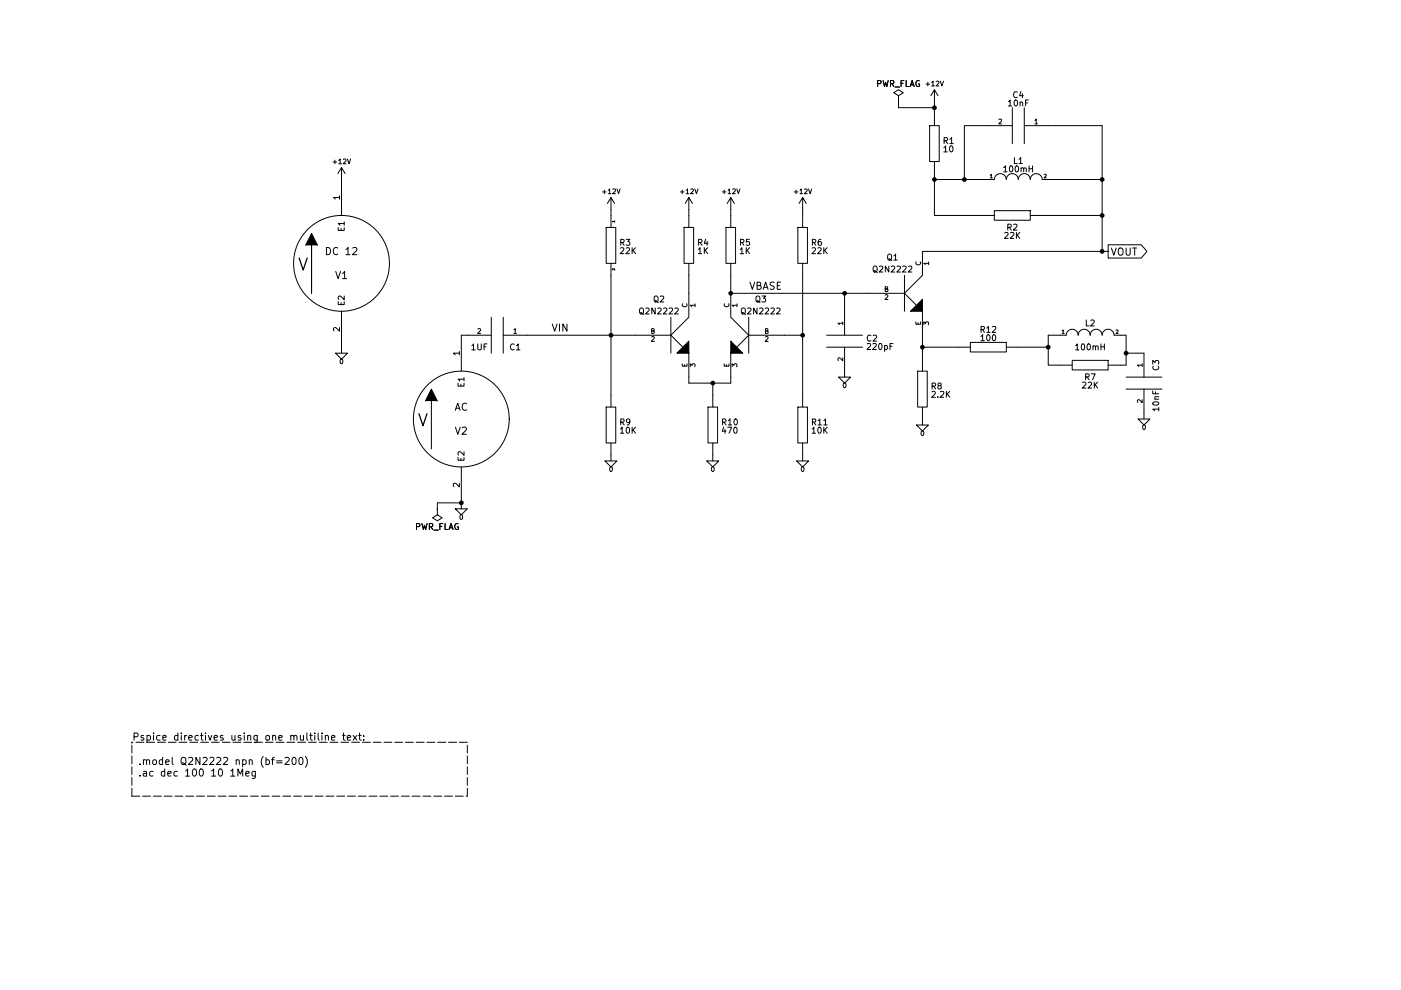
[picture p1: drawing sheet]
(kicad_sch (version 20230121) (generator eeschema)

 (paper "A4")

 (title_block
  (date "Sun 22 Mar 2015"))

 (lib_symbols
  (symbol "R_1" (pin_names (offset 0) hide) (in_bom yes) (on_board yes)
   (property "Reference" "R" (at 2.032 0 90) (effects (font (size 1.27 1.27))))
   (property "Value" "R_1" (at 0 0 90) (effects (font (size 1.27 1.27))))
   (property "Footprint" "" (at 0 0 0) (effects (font (size 1.27 1.27))))
   (property "Datasheet" "" (at 0 0 0) (effects (font (size 1.27 1.27))))
   (symbol "R_1_0_1"
    (rectangle (start -1.016 3.81) (end 1.016 -3.81) (stroke (width 0) (type default)) (fill (type none))))
   (symbol "R_1_1_1"
    (pin passive line (at 0 6.35 270) (length 2.54) (name "1" (effects (font (size 0.508 0.508)))) (number "1" (effects (font (size 0.508 0.508)))))
    (pin passive line (at 0 -6.35 90) (length 2.54) (name "2" (effects (font (size 0.508 0.508)))) (number "2" (effects (font (size 0.508 0.508)))))))
  (symbol "schematic_libspice:+12V" (power) (pin_names (offset 0)) (in_bom yes) (on_board yes)
   (property "Reference" "#PWR" (at 0 -3.81 0) (effects (font (size 1.27 1.27)) hide))
   (property "Value" "+12V" (at 0 3.556 0) (effects (font (size 1.27 1.27))))
   (property "Footprint" "" (at 0 0 0) (effects (font (size 1.27 1.27)) hide))
   (property "Datasheet" "" (at 0 0 0) (effects (font (size 1.27 1.27)) hide))
   (symbol "+12V_0_1"
    (polyline (pts (xy -0.762 1.27) (xy 0 2.54)) (stroke (width 0) (type default)) (fill (type none)))
    (polyline (pts (xy 0 0) (xy 0 2.54)) (stroke (width 0) (type default)) (fill (type none)))
    (polyline (pts (xy 0 2.54) (xy 0.762 1.27)) (stroke (width 0) (type default)) (fill (type none))))
   (symbol "+12V_1_1"
    (pin power_in line (at 0 0 90) (length 0) hide (name "+12V" (effects (font (size 1.27 1.27)))) (number "1" (effects (font (size 1.27 1.27)))))))
  (symbol "schematic_libspice:0" (power) (pin_names (offset 0)) (in_bom yes) (on_board yes)
   (property "Reference" "#GND" (at 0 -2.54 0) (effects (font (size 1.27 1.27)) hide))
   (property "Value" "0" (at 0 -1.778 0) (effects (font (size 1.27 1.27))))
   (property "Footprint" "" (at 0 0 0) (effects (font (size 1.27 1.27))))
   (property "Datasheet" "" (at 0 0 0) (effects (font (size 1.27 1.27))))
   (symbol "0_0_1"
    (polyline (pts (xy -1.27 0) (xy 0 -1.27) (xy 1.27 0) (xy -1.27 0)) (stroke (width 0) (type default)) (fill (type none))))
   (symbol "0_1_1"
    (pin power_in line (at 0 0 0) (length 0) hide (name "0" (effects (font (size 1.016 1.016)))) (number "1" (effects (font (size 1.016 1.016)))))))
  (symbol "schematic_libspice:C" (pin_names (offset 0.254)) (in_bom yes) (on_board yes)
   (property "Reference" "C" (at 2.54 3.81 90) (effects (font (size 1.27 1.27))))
   (property "Value" "C" (at 2.54 -3.81 90) (effects (font (size 1.27 1.27))))
   (property "Footprint" "" (at 0 0 0) (effects (font (size 1.27 1.27))))
   (property "Datasheet" "" (at 0 0 0) (effects (font (size 1.27 1.27))))
   (symbol "C_0_1"
    (polyline (pts (xy -3.81 -1.27) (xy 3.81 -1.27)) (stroke (width 0) (type default)) (fill (type none)))
    (polyline (pts (xy -3.81 1.27) (xy 3.81 1.27)) (stroke (width 0) (type default)) (fill (type none))))
   (symbol "C_1_1"
    (pin passive line (at 0 6.35 270) (length 5.08) (name "~" (effects (font (size 1.016 1.016)))) (number "1" (effects (font (size 1.016 1.016)))))
    (pin passive line (at 0 -6.35 90) (length 5.08) (name "~" (effects (font (size 1.016 1.016)))) (number "2" (effects (font (size 1.016 1.016)))))))
  (symbol "schematic_libspice:CAP" (pin_names (offset 0.254)) (in_bom yes) (on_board yes)
   (property "Reference" "C" (at 2.54 3.81 90) (effects (font (size 1.27 1.27))))
   (property "Value" "CAP" (at 2.54 -3.81 90) (effects (font (size 1.27 1.27))))
   (property "Footprint" "" (at 0 0 0) (effects (font (size 1.27 1.27))))
   (property "Datasheet" "" (at 0 0 0) (effects (font (size 1.27 1.27))))
   (symbol "CAP_0_1"
    (polyline (pts (xy -3.81 -1.27) (xy 3.81 -1.27)) (stroke (width 0) (type default)) (fill (type none)))
    (polyline (pts (xy -3.81 1.27) (xy 3.81 1.27)) (stroke (width 0) (type default)) (fill (type none))))
   (symbol "CAP_1_1"
    (pin passive line (at 0 6.35 270) (length 5.08) (name "~" (effects (font (size 1.016 1.016)))) (number "1" (effects (font (size 1.016 1.016)))))
    (pin passive line (at 0 -6.35 90) (length 5.08) (name "~" (effects (font (size 1.016 1.016)))) (number "2" (effects (font (size 1.016 1.016)))))))
  (symbol "schematic_libspice:INDUCTOR" (pin_numbers hide) (pin_names (offset 0)) (in_bom yes) (on_board yes)
   (property "Reference" "L" (at 0 2.54 0) (effects (font (size 1.27 1.27))))
   (property "Value" "INDUCTOR" (at 0 -1.27 0) (effects (font (size 1.27 1.27))))
   (property "Footprint" "" (at 0 0 0) (effects (font (size 1.27 1.27))))
   (property "Datasheet" "" (at 0 0 0) (effects (font (size 1.27 1.27))))
   (symbol "INDUCTOR_0_1"
    (arc (start -2.54 0) (mid -3.81 1.2645) (end -5.08 0) (stroke (width 0) (type default)) (fill (type none)))
    (arc (start 0 0) (mid -1.27 1.2645) (end -2.54 0) (stroke (width 0) (type default)) (fill (type none)))
    (arc (start 2.54 0) (mid 1.27 1.2645) (end 0 0) (stroke (width 0) (type default)) (fill (type none)))
    (arc (start 5.08 0) (mid 3.81 1.2645) (end 2.54 0) (stroke (width 0) (type default)) (fill (type none))))
   (symbol "INDUCTOR_1_1"
    (pin input line (at -6.35 0 0) (length 1.27) (name "1" (effects (font (size 0.762 0.762)))) (number "1" (effects (font (size 0.762 0.762)))))
    (pin input line (at 6.35 0 180) (length 1.27) (name "2" (effects (font (size 0.762 0.762)))) (number "2" (effects (font (size 0.762 0.762)))))))
  (symbol "schematic_libspice:PWR_FLAG" (power) (pin_numbers hide) (pin_names (offset 0) hide) (in_bom yes) (on_board yes)
   (property "Reference" "#FLG" (at 0 1.905 0) (effects (font (size 1.27 1.27)) hide))
   (property "Value" "PWR_FLAG" (at 0 3.81 0) (effects (font (size 1.016 1.016))))
   (property "Footprint" "" (at 0 0 0) (effects (font (size 1.27 1.27)) hide))
   (property "Datasheet" "" (at 0 0 0) (effects (font (size 1.27 1.27)) hide))
   (symbol "PWR_FLAG_0_0"
    (pin power_out line (at 0 0 90) (length 0) (name "pwr" (effects (font (size 1.27 1.27)))) (number "1" (effects (font (size 1.27 1.27))))))
   (symbol "PWR_FLAG_0_1"
    (polyline (pts (xy 0 0) (xy 0 1.27) (xy -1.016 1.905) (xy 0 2.54) (xy 1.016 1.905) (xy 0 1.27)) (stroke (width 0) (type default)) (fill (type none)))))
  (symbol "schematic_libspice:QNPN" (pin_names (offset 0)) (in_bom yes) (on_board yes)
   (property "Reference" "Q" (at -2.54 7.62 0) (effects (font (size 1.27 1.27))))
   (property "Value" "QNPN" (at -2.54 5.08 0) (effects (font (size 1.27 1.27))))
   (property "Footprint" "" (at 0 0 0) (effects (font (size 1.27 1.27))))
   (property "Datasheet" "" (at 0 0 0) (effects (font (size 1.27 1.27))))
   (symbol "QNPN_0_0"
    (polyline (pts (xy 0 0) (xy 3.81 -3.81)) (stroke (width 0) (type default)) (fill (type none)))
    (polyline (pts (xy 3.81 -3.81) (xy 3.81 -1.27) (xy 1.27 -3.81) (xy 3.81 -3.81)) (stroke (width 0) (type default)) (fill (type outline))))
   (symbol "QNPN_0_1"
    (polyline (pts (xy 0 -3.81) (xy 0 3.81)) (stroke (width 0) (type default)) (fill (type none)))
    (polyline (pts (xy 0 0) (xy 3.81 3.81)) (stroke (width 0) (type default)) (fill (type none))))
   (symbol "QNPN_1_1"
    (pin passive line (at 3.81 8.89 270) (length 5.08) (name "C" (effects (font (size 1.016 1.016)))) (number "1" (effects (font (size 1.016 1.016)))))
    (pin input line (at -7.62 0 0) (length 7.62) (name "B" (effects (font (size 1.016 1.016)))) (number "2" (effects (font (size 1.016 1.016)))))
    (pin passive line (at 3.81 -8.89 90) (length 5.08) (name "E" (effects (font (size 1.016 1.016)))) (number "3" (effects (font (size 1.016 1.016)))))))
  (symbol "schematic_libspice:R" (pin_numbers hide) (pin_names (offset 0)) (in_bom yes) (on_board yes)
   (property "Reference" "R" (at 2.032 0 90) (effects (font (size 1.27 1.27))))
   (property "Value" "R" (at 0 0 90) (effects (font (size 1.27 1.27))))
   (property "Footprint" "" (at 0 0 0) (effects (font (size 1.27 1.27))))
   (property "Datasheet" "" (at 0 0 0) (effects (font (size 1.27 1.27))))
   (symbol "R_0_1"
    (rectangle (start -1.016 3.81) (end 1.016 -3.81) (stroke (width 0) (type default)) (fill (type none))))
   (symbol "R_1_1"
    (pin passive line (at 0 6.35 270) (length 2.54) (name "~" (effects (font (size 1.27 1.27)))) (number "1" (effects (font (size 1.27 1.27)))))
    (pin passive line (at 0 -6.35 90) (length 2.54) (name "~" (effects (font (size 1.27 1.27)))) (number "2" (effects (font (size 1.27 1.27)))))))
  (symbol "schematic_libspice:VSOURCE" (pin_names (offset 1.016)) (in_bom yes) (on_board yes)
   (property "Reference" "V" (at 0 -2.54 0) (effects (font (size 1.27 1.27))))
   (property "Value" "VSOURCE" (at 0 2.54 0) (effects (font (size 1.27 1.27))))
   (property "Footprint" "" (at 0 0 0) (effects (font (size 1.27 1.27))))
   (property "Datasheet" "" (at 0 0 0) (effects (font (size 1.27 1.27))))
   (symbol "VSOURCE_0_1"
    (polyline (pts (xy -6.35 -6.35) (xy -6.35 3.81)) (stroke (width 0) (type default)) (fill (type outline)))
    (polyline (pts (xy -7.62 3.81) (xy -6.35 6.35) (xy -5.08 3.81)) (stroke (width 0) (type default)) (fill (type outline)))
    (circle (center 0 0) (radius 10.16) (stroke (width 0) (type default)) (fill (type none)))
    (text "V" (at -8.128 -0.254 0) (effects (font (size 2.54 2.54)))))
   (symbol "VSOURCE_1_1"
    (pin input line (at 0 17.78 270) (length 7.62) (name "E1" (effects (font (size 1.27 1.27)))) (number "1" (effects (font (size 1.27 1.27)))))
    (pin input line (at 0 -17.78 90) (length 7.62) (name "E2" (effects (font (size 1.27 1.27)))) (number "2" (effects (font (size 1.27 1.27))))))))

 (junction (at 198.12 38.1) (diameter 1.016) (color 0 0 0 0))
 (junction (at 154.94 62.23) (diameter 1.016) (color 0 0 0 0))
 (junction (at 233.68 45.72) (diameter 1.016) (color 0 0 0 0))
 (junction (at 170.18 71.12) (diameter 1.016) (color 0 0 0 0))
 (junction (at 179.07 62.23) (diameter 1.016) (color 0 0 0 0))
 (junction (at 151.13 81.28) (diameter 1.016) (color 0 0 0 0))
 (junction (at 97.79 106.68) (diameter 1.016) (color 0 0 0 0))
 (junction (at 195.58 73.66) (diameter 1.016) (color 0 0 0 0))
 (junction (at 238.76 74.93) (diameter 1.016) (color 0 0 0 0))
 (junction (at 198.12 22.86) (diameter 1.016) (color 0 0 0 0))
 (junction (at 233.68 38.1) (diameter 1.016) (color 0 0 0 0))
 (junction (at 233.68 53.34) (diameter 1.016) (color 0 0 0 0))
 (junction (at 204.47 38.1) (diameter 1.016) (color 0 0 0 0))
 (junction (at 129.54 71.12) (diameter 1.016) (color 0 0 0 0))
 (junction (at 222.25 73.66) (diameter 1.016) (color 0 0 0 0))

 (wire (pts (xy 72.39 73.66) (xy 72.39 74.93)) (stroke (width 0) (type solid)))
 (wire (pts (xy 179.07 62.23) (xy 184.15 62.23)) (stroke (width 0) (type solid)))
 (wire (pts (xy 222.25 71.12) (xy 222.25 73.66)) (stroke (width 0) (type solid)))
 (wire (pts (xy 170.18 97.79) (xy 170.18 96.52)) (stroke (width 0) (type solid)))
 (wire (pts (xy 198.12 21.59) (xy 198.12 22.86)) (stroke (width 0) (type solid)))
 (wire (pts (xy 170.18 58.42) (xy 170.18 71.12)) (stroke (width 0) (type solid)))
 (wire (pts (xy 203.2 73.66) (xy 195.58 73.66)) (stroke (width 0) (type solid)))
 (wire (pts (xy 195.58 53.34) (xy 233.68 53.34)) (stroke (width 0) (type solid)))
 (wire (pts (xy 129.54 96.52) (xy 129.54 97.79)) (stroke (width 0) (type solid)))
 (wire (pts (xy 209.55 26.67) (xy 204.47 26.67)) (stroke (width 0) (type solid)))
 (wire (pts (xy 198.12 38.1) (xy 204.47 38.1)) (stroke (width 0) (type solid)))
 (wire (pts (xy 198.12 38.1) (xy 198.12 45.72)) (stroke (width 0) (type solid)))
 (wire (pts (xy 233.68 38.1) (xy 233.68 45.72)) (stroke (width 0) (type solid)))
 (wire (pts (xy 222.25 73.66) (xy 222.25 77.47)) (stroke (width 0) (type solid)))
 (wire (pts (xy 238.76 77.47) (xy 237.49 77.47)) (stroke (width 0) (type solid)))
 (polyline (pts (xy 99.06 168.91) (xy 99.06 157.48)) (stroke (width 0) (type dash)))

 (wire (pts (xy 97.79 106.68) (xy 97.79 107.95)) (stroke (width 0) (type solid)))
 (wire (pts (xy 233.68 45.72) (xy 233.68 53.34)) (stroke (width 0) (type solid)))
 (wire (pts (xy 97.79 106.68) (xy 92.71 106.68)) (stroke (width 0) (type solid)))
 (wire (pts (xy 242.57 88.9) (xy 242.57 87.63)) (stroke (width 0) (type solid)))
 (wire (pts (xy 154.94 44.45) (xy 154.94 45.72)) (stroke (width 0) (type solid)))
 (wire (pts (xy 151.13 81.28) (xy 154.94 81.28)) (stroke (width 0) (type solid)))
 (wire (pts (xy 146.05 81.28) (xy 151.13 81.28)) (stroke (width 0) (type solid)))
 (wire (pts (xy 170.18 71.12) (xy 170.18 83.82)) (stroke (width 0) (type solid)))
 (wire (pts (xy 215.9 73.66) (xy 222.25 73.66)) (stroke (width 0) (type solid)))
 (wire (pts (xy 204.47 38.1) (xy 209.55 38.1)) (stroke (width 0) (type solid)))
 (wire (pts (xy 195.58 90.17) (xy 195.58 88.9)) (stroke (width 0) (type solid)))
 (wire (pts (xy 198.12 22.86) (xy 190.5 22.86)) (stroke (width 0) (type solid)))
 (wire (pts (xy 154.94 81.28) (xy 154.94 80.01)) (stroke (width 0) (type solid)))
 (wire (pts (xy 198.12 22.86) (xy 198.12 24.13)) (stroke (width 0) (type solid)))
 (wire (pts (xy 222.25 26.67) (xy 233.68 26.67)) (stroke (width 0) (type solid)))
 (wire (pts (xy 195.58 71.12) (xy 195.58 73.66)) (stroke (width 0) (type solid)))
 (wire (pts (xy 99.06 71.12) (xy 97.79 71.12)) (stroke (width 0) (type solid)))
 (wire (pts (xy 151.13 81.28) (xy 151.13 83.82)) (stroke (width 0) (type solid)))
 (wire (pts (xy 222.25 77.47) (xy 224.79 77.47)) (stroke (width 0) (type solid)))
 (wire (pts (xy 92.71 106.68) (xy 92.71 107.95)) (stroke (width 0) (type solid)))
 (polyline (pts (xy 99.06 157.48) (xy 27.94 157.48)) (stroke (width 0) (type dash)))

 (wire (pts (xy 237.49 71.12) (xy 238.76 71.12)) (stroke (width 0) (type solid)))
 (wire (pts (xy 129.54 71.12) (xy 129.54 83.82)) (stroke (width 0) (type solid)))
 (wire (pts (xy 233.68 38.1) (xy 222.25 38.1)) (stroke (width 0) (type solid)))
 (wire (pts (xy 190.5 22.86) (xy 190.5 21.59)) (stroke (width 0) (type solid)))
 (wire (pts (xy 111.76 71.12) (xy 129.54 71.12)) (stroke (width 0) (type solid)))
 (wire (pts (xy 195.58 73.66) (xy 195.58 76.2)) (stroke (width 0) (type solid)))
 (wire (pts (xy 170.18 44.45) (xy 170.18 45.72)) (stroke (width 0) (type solid)))
 (wire (pts (xy 151.13 96.52) (xy 151.13 97.79)) (stroke (width 0) (type solid)))
 (wire (pts (xy 146.05 62.23) (xy 146.05 58.42)) (stroke (width 0) (type solid)))
 (wire (pts (xy 238.76 71.12) (xy 238.76 74.93)) (stroke (width 0) (type solid)))
 (polyline (pts (xy 27.94 168.91) (xy 99.06 168.91)) (stroke (width 0) (type dash)))

 (wire (pts (xy 233.68 45.72) (xy 220.98 45.72)) (stroke (width 0) (type solid)))
 (wire (pts (xy 146.05 80.01) (xy 146.05 81.28)) (stroke (width 0) (type solid)))
 (wire (pts (xy 179.07 66.04) (xy 179.07 62.23)) (stroke (width 0) (type solid)))
 (wire (pts (xy 233.68 26.67) (xy 233.68 38.1)) (stroke (width 0) (type solid)))
 (wire (pts (xy 204.47 26.67) (xy 204.47 38.1)) (stroke (width 0) (type solid)))
 (wire (pts (xy 233.68 53.34) (xy 234.95 53.34)) (stroke (width 0) (type solid)))
 (wire (pts (xy 154.94 62.23) (xy 154.94 58.42)) (stroke (width 0) (type solid)))
 (polyline (pts (xy 27.94 168.91) (xy 27.94 157.48)) (stroke (width 0) (type dash)))

 (wire (pts (xy 198.12 45.72) (xy 208.28 45.72)) (stroke (width 0) (type solid)))
 (wire (pts (xy 224.79 71.12) (xy 222.25 71.12)) (stroke (width 0) (type solid)))
 (wire (pts (xy 179.07 80.01) (xy 179.07 78.74)) (stroke (width 0) (type solid)))
 (wire (pts (xy 129.54 58.42) (xy 129.54 71.12)) (stroke (width 0) (type solid)))
 (wire (pts (xy 146.05 44.45) (xy 146.05 45.72)) (stroke (width 0) (type solid)))
 (wire (pts (xy 166.37 71.12) (xy 170.18 71.12)) (stroke (width 0) (type solid)))
 (wire (pts (xy 198.12 36.83) (xy 198.12 38.1)) (stroke (width 0) (type solid)))
 (wire (pts (xy 238.76 74.93) (xy 242.57 74.93)) (stroke (width 0) (type solid)))
 (wire (pts (xy 154.94 62.23) (xy 179.07 62.23)) (stroke (width 0) (type solid)))
 (wire (pts (xy 238.76 74.93) (xy 238.76 77.47)) (stroke (width 0) (type solid)))
 (wire (pts (xy 129.54 71.12) (xy 134.62 71.12)) (stroke (width 0) (type solid)))
 (wire (pts (xy 129.54 44.45) (xy 129.54 45.72)) (stroke (width 0) (type solid)))

 (text "Pspice directives using one multiline text:" (at 27.94 157.48 0) (effects (font (size 1.524 1.524)) (justify left bottom)))
 (text ".model Q2N2222 npn (bf=200)\n.ac dec 100 10 1Meg\n" (at 29.21 165.1 0) (effects (font (size 1.524 1.524)) (justify left bottom)))

 (label "VBASE" (at 158.75 62.23 0) (fields_autoplaced) (effects (font (size 1.524 1.524)) (justify left bottom)))
 (label "VIN" (at 116.84 71.12 0) (fields_autoplaced) (effects (font (size 1.524 1.524)) (justify left bottom)))

 (global_label "VOUT" (shape output) (at 234.95 53.34 0) (fields_autoplaced) (effects (font (size 1.524 1.524)) (justify left))
  (property "Intersheetrefs" "${INTERSHEET_REFS}" (at 244.2112 53.34 0) (effects (font (size 1.27 1.27)) (justify left) hide)))

 (symbol (lib_id "schematic_libspice:QNPN") (at 142.24 71.12 0) (unit 1) (in_bom yes) (on_board yes) (dnp no)
  (property "Reference" "Q2" (at 139.7 63.5 0) (effects (font (size 1.27 1.27))))
  (property "Value" "Q2N2222" (at 139.7 66.04 0) (effects (font (size 1.27 1.27))))
  (property "Footprint" "" (at 142.24 71.12 0) (effects (font (size 1.524 1.524)) hide))
  (property "Datasheet" "" (at 142.24 71.12 0) (effects (font (size 1.524 1.524)) hide))
  (property "Sim.Device" "NPN" (at 142.24 71.12 0) (effects (font (size 1.27 1.27)) hide))
  (property "Sim.Pins" "1=C 2=B 3=E" (at 142.24 71.12 0) (effects (font (size 1.27 1.27)) hide)) (pin "1") (pin "2") (pin "3"))

 (symbol (lib_id "schematic_libspice:QNPN") (at 158.75 71.12 0) (mirror y) (unit 1) (in_bom yes) (on_board yes) (dnp no)
  (property "Reference" "Q3" (at 161.29 63.5 0) (effects (font (size 1.27 1.27))))
  (property "Value" "Q2N2222" (at 161.29 66.04 0) (effects (font (size 1.27 1.27))))
  (property "Footprint" "" (at 158.75 71.12 0) (effects (font (size 1.524 1.524)) hide))
  (property "Datasheet" "" (at 158.75 71.12 0) (effects (font (size 1.524 1.524)) hide))
  (property "Sim.Device" "NPN" (at 158.75 71.12 0) (effects (font (size 1.27 1.27)) hide))
  (property "Sim.Pins" "1=C 2=B 3=E" (at 158.75 71.12 0) (effects (font (size 1.27 1.27)) hide)) (pin "1") (pin "2") (pin "3"))

 (symbol (lib_id "schematic_libspice:R") (at 146.05 52.07 0) (unit 1) (in_bom yes) (on_board yes) (dnp no) (fields_autoplaced)
  (property "Reference" "R4" (at 147.701 51.4755 0) (effects (font (size 1.27 1.27)) (justify left)))
  (property "Value" "1K" (at 147.701 53.2377 0) (effects (font (size 1.27 1.27)) (justify left)))
  (property "Footprint" "" (at 146.05 52.07 0) (effects (font (size 1.524 1.524)) hide))
  (property "Datasheet" "" (at 146.05 52.07 0) (effects (font (size 1.524 1.524)) hide)) (pin "1") (pin "2"))

 (symbol (lib_id "schematic_libspice:R") (at 154.94 52.07 0) (unit 1) (in_bom yes) (on_board yes) (dnp no) (fields_autoplaced)
  (property "Reference" "R5" (at 156.591 51.4755 0) (effects (font (size 1.27 1.27)) (justify left)))
  (property "Value" "1K" (at 156.591 53.2377 0) (effects (font (size 1.27 1.27)) (justify left)))
  (property "Footprint" "" (at 154.94 52.07 0) (effects (font (size 1.524 1.524)) hide))
  (property "Datasheet" "" (at 154.94 52.07 0) (effects (font (size 1.524 1.524)) hide)) (pin "1") (pin "2"))

 (symbol (lib_id "schematic_libspice:R") (at 151.13 90.17 0) (unit 1) (in_bom yes) (on_board yes) (dnp no) (fields_autoplaced)
  (property "Reference" "R10" (at 152.781 89.5755 0) (effects (font (size 1.27 1.27)) (justify left)))
  (property "Value" "470" (at 152.781 91.3377 0) (effects (font (size 1.27 1.27)) (justify left)))
  (property "Footprint" "" (at 151.13 90.17 0) (effects (font (size 1.524 1.524)) hide))
  (property "Datasheet" "" (at 151.13 90.17 0) (effects (font (size 1.524 1.524)) hide)) (pin "1") (pin "2"))

 (symbol (lib_id "schematic_libspice:0") (at 151.13 97.79 0) (unit 1) (in_bom yes) (on_board yes) (dnp no)
  (property "Reference" "#GND06" (at 151.13 100.33 0) (effects (font (size 1.016 1.016)) hide))
  (property "Value" "0" (at 151.13 99.568 0) (effects (font (size 1.016 1.016))))
  (property "Footprint" "" (at 151.13 97.79 0) (effects (font (size 1.524 1.524)) hide))
  (property "Datasheet" "" (at 151.13 97.79 0) (effects (font (size 1.524 1.524)) hide)) (pin "1"))

 (symbol (lib_id "schematic_libspice:R") (at 170.18 90.17 0) (unit 1) (in_bom yes) (on_board yes) (dnp no) (fields_autoplaced)
  (property "Reference" "R11" (at 171.831 89.5755 0) (effects (font (size 1.27 1.27)) (justify left)))
  (property "Value" "10K" (at 171.831 91.3377 0) (effects (font (size 1.27 1.27)) (justify left)))
  (property "Footprint" "" (at 170.18 90.17 0) (effects (font (size 1.524 1.524)) hide))
  (property "Datasheet" "" (at 170.18 90.17 0) (effects (font (size 1.524 1.524)) hide)) (pin "1") (pin "2"))

 (symbol (lib_id "schematic_libspice:R") (at 170.18 52.07 0) (unit 1) (in_bom yes) (on_board yes) (dnp no) (fields_autoplaced)
  (property "Reference" "R6" (at 171.831 51.4755 0) (effects (font (size 1.27 1.27)) (justify left)))
  (property "Value" "22K" (at 171.831 53.2377 0) (effects (font (size 1.27 1.27)) (justify left)))
  (property "Footprint" "" (at 170.18 52.07 0) (effects (font (size 1.524 1.524)) hide))
  (property "Datasheet" "" (at 170.18 52.07 0) (effects (font (size 1.524 1.524)) hide)) (pin "1") (pin "2"))

 (symbol (lib_name "R_1") (lib_id "schematic_libspice:R") (at 129.54 52.07 0) (unit 1) (in_bom yes) (on_board yes) (dnp no) (fields_autoplaced)
  (property "Reference" "R3" (at 131.191 51.4755 0) (effects (font (size 1.27 1.27)) (justify left)))
  (property "Value" "22K" (at 131.191 53.2377 0) (effects (font (size 1.27 1.27)) (justify left)))
  (property "Footprint" "" (at 129.54 52.07 0) (effects (font (size 1.524 1.524)) hide))
  (property "Datasheet" "" (at 129.54 52.07 0) (effects (font (size 1.524 1.524)) hide)) (pin "1") (pin "2"))

 (symbol (lib_id "schematic_libspice:R") (at 129.54 90.17 0) (unit 1) (in_bom yes) (on_board yes) (dnp no) (fields_autoplaced)
  (property "Reference" "R9" (at 131.191 89.5755 0) (effects (font (size 1.27 1.27)) (justify left)))
  (property "Value" "10K" (at 131.191 91.3377 0) (effects (font (size 1.27 1.27)) (justify left)))
  (property "Footprint" "" (at 129.54 90.17 0) (effects (font (size 1.524 1.524)) hide))
  (property "Datasheet" "" (at 129.54 90.17 0) (effects (font (size 1.524 1.524)) hide)) (pin "1") (pin "2"))

 (symbol (lib_id "schematic_libspice:0") (at 129.54 97.79 0) (unit 1) (in_bom yes) (on_board yes) (dnp no)
  (property "Reference" "#GND05" (at 129.54 100.33 0) (effects (font (size 1.016 1.016)) hide))
  (property "Value" "0" (at 129.54 99.568 0) (effects (font (size 1.016 1.016))))
  (property "Footprint" "" (at 129.54 97.79 0) (effects (font (size 1.524 1.524)) hide))
  (property "Datasheet" "" (at 129.54 97.79 0) (effects (font (size 1.524 1.524)) hide)) (pin "1"))

 (symbol (lib_id "schematic_libspice:0") (at 170.18 97.79 0) (unit 1) (in_bom yes) (on_board yes) (dnp no)
  (property "Reference" "#GND07" (at 170.18 100.33 0) (effects (font (size 1.016 1.016)) hide))
  (property "Value" "0" (at 170.18 99.568 0) (effects (font (size 1.016 1.016))))
  (property "Footprint" "" (at 170.18 97.79 0) (effects (font (size 1.524 1.524)) hide))
  (property "Datasheet" "" (at 170.18 97.79 0) (effects (font (size 1.524 1.524)) hide)) (pin "1"))

 (symbol (lib_id "schematic_libspice:+12V") (at 129.54 44.45 0) (unit 1) (in_bom yes) (on_board yes) (dnp no)
  (property "Reference" "#+12V03" (at 129.54 39.37 0) (effects (font (size 1.016 1.016)) hide))
  (property "Value" "+12V" (at 129.54 40.64 0) (effects (font (size 1.016 1.016))))
  (property "Footprint" "" (at 129.54 44.45 0) (effects (font (size 1.524 1.524)) hide))
  (property "Datasheet" "" (at 129.54 44.45 0) (effects (font (size 1.524 1.524)) hide)) (pin "1"))

 (symbol (lib_id "schematic_libspice:+12V") (at 146.05 44.45 0) (unit 1) (in_bom yes) (on_board yes) (dnp no)
  (property "Reference" "#+12V04" (at 146.05 39.37 0) (effects (font (size 1.016 1.016)) hide))
  (property "Value" "+12V" (at 146.05 40.64 0) (effects (font (size 1.016 1.016))))
  (property "Footprint" "" (at 146.05 44.45 0) (effects (font (size 1.524 1.524)) hide))
  (property "Datasheet" "" (at 146.05 44.45 0) (effects (font (size 1.524 1.524)) hide)) (pin "1"))

 (symbol (lib_id "schematic_libspice:+12V") (at 154.94 44.45 0) (unit 1) (in_bom yes) (on_board yes) (dnp no)
  (property "Reference" "#+12V05" (at 154.94 39.37 0) (effects (font (size 1.016 1.016)) hide))
  (property "Value" "+12V" (at 154.94 40.64 0) (effects (font (size 1.016 1.016))))
  (property "Footprint" "" (at 154.94 44.45 0) (effects (font (size 1.524 1.524)) hide))
  (property "Datasheet" "" (at 154.94 44.45 0) (effects (font (size 1.524 1.524)) hide)) (pin "1"))

 (symbol (lib_id "schematic_libspice:+12V") (at 170.18 44.45 0) (unit 1) (in_bom yes) (on_board yes) (dnp no)
  (property "Reference" "#+12V06" (at 170.18 39.37 0) (effects (font (size 1.016 1.016)) hide))
  (property "Value" "+12V" (at 170.18 40.64 0) (effects (font (size 1.016 1.016))))
  (property "Footprint" "" (at 170.18 44.45 0) (effects (font (size 1.524 1.524)) hide))
  (property "Datasheet" "" (at 170.18 44.45 0) (effects (font (size 1.524 1.524)) hide)) (pin "1"))

 (symbol (lib_id "schematic_libspice:VSOURCE") (at 72.39 55.88 0) (unit 1) (in_bom yes) (on_board yes) (dnp no)
  (property "Reference" "V1" (at 72.39 58.42 0) (effects (font (size 1.524 1.524))))
  (property "Value" "DC 12" (at 72.39 53.34 0) (effects (font (size 1.524 1.524))))
  (property "Footprint" "" (at 72.39 55.88 0) (effects (font (size 1.524 1.524)) hide))
  (property "Datasheet" "" (at 72.39 55.88 0) (effects (font (size 1.524 1.524)) hide)) (pin "1") (pin "2"))

 (symbol (lib_id "schematic_libspice:0") (at 72.39 74.93 0) (unit 1) (in_bom yes) (on_board yes) (dnp no)
  (property "Reference" "#GND01" (at 72.39 77.47 0) (effects (font (size 1.016 1.016)) hide))
  (property "Value" "0" (at 72.39 76.708 0) (effects (font (size 1.016 1.016))))
  (property "Footprint" "" (at 72.39 74.93 0) (effects (font (size 1.524 1.524)) hide))
  (property "Datasheet" "" (at 72.39 74.93 0) (effects (font (size 1.524 1.524)) hide)) (pin "1"))

 (symbol (lib_id "schematic_libspice:+12V") (at 72.39 38.1 0) (unit 1) (in_bom yes) (on_board yes) (dnp no)
  (property "Reference" "#+12V02" (at 72.39 33.02 0) (effects (font (size 1.016 1.016)) hide))
  (property "Value" "+12V" (at 72.39 34.29 0) (effects (font (size 1.016 1.016))))
  (property "Footprint" "" (at 72.39 38.1 0) (effects (font (size 1.524 1.524)) hide))
  (property "Datasheet" "" (at 72.39 38.1 0) (effects (font (size 1.524 1.524)) hide)) (pin "1"))

 (symbol (lib_id "schematic_libspice:C") (at 105.41 71.12 270) (unit 1) (in_bom yes) (on_board yes) (dnp no)
  (property "Reference" "C1" (at 109.22 73.66 90) (effects (font (size 1.27 1.27))))
  (property "Value" "1UF" (at 101.6 73.66 90) (effects (font (size 1.27 1.27))))
  (property "Footprint" "" (at 105.41 71.12 0) (effects (font (size 1.524 1.524)) hide))
  (property "Datasheet" "" (at 105.41 71.12 0) (effects (font (size 1.524 1.524)) hide)) (pin "1") (pin "2"))

 (symbol (lib_id "schematic_libspice:VSOURCE") (at 97.79 88.9 0) (unit 1) (in_bom yes) (on_board yes) (dnp no)
  (property "Reference" "V2" (at 97.79 91.44 0) (effects (font (size 1.524 1.524))))
  (property "Value" "AC" (at 97.79 86.36 0) (effects (font (size 1.524 1.524))))
  (property "Footprint" "" (at 97.79 88.9 0) (effects (font (size 1.524 1.524)) hide))
  (property "Datasheet" "" (at 97.79 88.9 0) (effects (font (size 1.524 1.524)) hide))
  (property "Sim.Device" "SPICE" (at 97.79 88.9 0) (effects (font (size 1.524 1.524)) hide))
  (property "Sim.Params" "type=\"V\" model=\"dc 0 ac 1\" lib=\"\"" (at 0 0 0) (effects (font (size 0 0)) hide))
  (property "Sim.Pins" "1=1 2=2" (at 0 0 0) (effects (font (size 0 0)) hide)) (pin "1") (pin "2"))

 (symbol (lib_id "schematic_libspice:0") (at 97.79 107.95 0) (unit 1) (in_bom yes) (on_board yes) (dnp no)
  (property "Reference" "#GND08" (at 97.79 110.49 0) (effects (font (size 1.016 1.016)) hide))
  (property "Value" "0" (at 97.79 109.728 0) (effects (font (size 1.016 1.016))))
  (property "Footprint" "" (at 97.79 107.95 0) (effects (font (size 1.524 1.524)) hide))
  (property "Datasheet" "" (at 97.79 107.95 0) (effects (font (size 1.524 1.524)) hide)) (pin "1"))

 (symbol (lib_id "schematic_libspice:QNPN") (at 191.77 62.23 0) (unit 1) (in_bom yes) (on_board yes) (dnp no)
  (property "Reference" "Q1" (at 189.23 54.61 0) (effects (font (size 1.27 1.27))))
  (property "Value" "Q2N2222" (at 189.23 57.15 0) (effects (font (size 1.27 1.27))))
  (property "Footprint" "" (at 191.77 62.23 0) (effects (font (size 1.524 1.524)) hide))
  (property "Datasheet" "" (at 191.77 62.23 0) (effects (font (size 1.524 1.524)) hide))
  (property "Sim.Device" "NPN" (at 191.77 62.23 0) (effects (font (size 1.27 1.27)) hide))
  (property "Sim.Pins" "1=C 2=B 3=E" (at 191.77 62.23 0) (effects (font (size 1.27 1.27)) hide)) (pin "1") (pin "2") (pin "3"))

 (symbol (lib_id "schematic_libspice:R") (at 195.58 82.55 0) (unit 1) (in_bom yes) (on_board yes) (dnp no) (fields_autoplaced)
  (property "Reference" "R8" (at 197.231 81.9555 0) (effects (font (size 1.27 1.27)) (justify left)))
  (property "Value" "2.2K" (at 197.231 83.7177 0) (effects (font (size 1.27 1.27)) (justify left)))
  (property "Footprint" "" (at 195.58 82.55 0) (effects (font (size 1.524 1.524)) hide))
  (property "Datasheet" "" (at 195.58 82.55 0) (effects (font (size 1.524 1.524)) hide)) (pin "1") (pin "2"))

 (symbol (lib_id "schematic_libspice:+12V") (at 198.12 21.59 0) (unit 1) (in_bom yes) (on_board yes) (dnp no)
  (property "Reference" "#+12V01" (at 198.12 16.51 0) (effects (font (size 1.016 1.016)) hide))
  (property "Value" "+12V" (at 198.12 17.78 0) (effects (font (size 1.016 1.016))))
  (property "Footprint" "" (at 198.12 21.59 0) (effects (font (size 1.524 1.524)) hide))
  (property "Datasheet" "" (at 198.12 21.59 0) (effects (font (size 1.524 1.524)) hide)) (pin "1"))

 (symbol (lib_id "schematic_libspice:0") (at 195.58 90.17 0) (unit 1) (in_bom yes) (on_board yes) (dnp no)
  (property "Reference" "#GND04" (at 195.58 92.71 0) (effects (font (size 1.016 1.016)) hide))
  (property "Value" "0" (at 195.58 91.948 0) (effects (font (size 1.016 1.016))))
  (property "Footprint" "" (at 195.58 90.17 0) (effects (font (size 1.524 1.524)) hide))
  (property "Datasheet" "" (at 195.58 90.17 0) (effects (font (size 1.524 1.524)) hide)) (pin "1"))

 (symbol (lib_id "schematic_libspice:C") (at 179.07 72.39 0) (unit 1) (in_bom yes) (on_board yes) (dnp no) (fields_autoplaced)
  (property "Reference" "C2" (at 183.515 71.7955 0) (effects (font (size 1.27 1.27)) (justify left)))
  (property "Value" "220pF" (at 183.515 73.5577 0) (effects (font (size 1.27 1.27)) (justify left)))
  (property "Footprint" "" (at 179.07 72.39 0) (effects (font (size 1.524 1.524)) hide))
  (property "Datasheet" "" (at 179.07 72.39 0) (effects (font (size 1.524 1.524)) hide)) (pin "1") (pin "2"))

 (symbol (lib_id "schematic_libspice:0") (at 179.07 80.01 0) (unit 1) (in_bom yes) (on_board yes) (dnp no)
  (property "Reference" "#GND02" (at 179.07 82.55 0) (effects (font (size 1.016 1.016)) hide))
  (property "Value" "0" (at 179.07 81.788 0) (effects (font (size 1.016 1.016))))
  (property "Footprint" "" (at 179.07 80.01 0) (effects (font (size 1.524 1.524)) hide))
  (property "Datasheet" "" (at 179.07 80.01 0) (effects (font (size 1.524 1.524)) hide)) (pin "1"))

 (symbol (lib_id "schematic_libspice:CAP") (at 242.57 81.28 0) (unit 1) (in_bom yes) (on_board yes) (dnp no)
  (property "Reference" "C3" (at 245.11 77.47 90) (effects (font (size 1.27 1.27))))
  (property "Value" "10nF" (at 245.11 85.09 90) (effects (font (size 1.27 1.27))))
  (property "Footprint" "" (at 242.57 81.28 0) (effects (font (size 1.524 1.524))))
  (property "Datasheet" "" (at 242.57 81.28 0) (effects (font (size 1.524 1.524)))) (pin "1") (pin "2"))

 (symbol (lib_id "schematic_libspice:0") (at 242.57 88.9 0) (unit 1) (in_bom yes) (on_board yes) (dnp no)
  (property "Reference" "#GND03" (at 242.57 91.44 0) (effects (font (size 1.016 1.016)) hide))
  (property "Value" "0" (at 242.57 90.678 0) (effects (font (size 1.016 1.016))))
  (property "Footprint" "" (at 242.57 88.9 0) (effects (font (size 1.524 1.524)) hide))
  (property "Datasheet" "" (at 242.57 88.9 0) (effects (font (size 1.524 1.524)) hide)) (pin "1"))

 (symbol (lib_id "schematic_libspice:INDUCTOR") (at 215.9 38.1 0) (unit 1) (in_bom yes) (on_board yes) (dnp no) (fields_autoplaced)
  (property "Reference" "L1" (at 215.9 34.1304 0) (effects (font (size 1.27 1.27))))
  (property "Value" "100mH" (at 215.9 35.8926 0) (effects (font (size 1.27 1.27))))
  (property "Footprint" "" (at 215.9 38.1 0) (effects (font (size 1.524 1.524)) hide))
  (property "Datasheet" "" (at 215.9 38.1 0) (effects (font (size 1.524 1.524)) hide)) (pin "1") (pin "2"))

 (symbol (lib_id "schematic_libspice:R") (at 198.12 30.48 0) (unit 1) (in_bom yes) (on_board yes) (dnp no) (fields_autoplaced)
  (property "Reference" "R1" (at 199.771 29.8855 0) (effects (font (size 1.27 1.27)) (justify left)))
  (property "Value" "10" (at 199.771 31.6477 0) (effects (font (size 1.27 1.27)) (justify left)))
  (property "Footprint" "" (at 198.12 30.48 0) (effects (font (size 1.524 1.524)) hide))
  (property "Datasheet" "" (at 198.12 30.48 0) (effects (font (size 1.524 1.524)) hide)) (pin "1") (pin "2"))

 (symbol (lib_id "schematic_libspice:R") (at 214.63 45.72 270) (unit 1) (in_bom yes) (on_board yes) (dnp no) (fields_autoplaced)
  (property "Reference" "R2" (at 214.63 48.2521 90) (effects (font (size 1.27 1.27))))
  (property "Value" "22K" (at 214.63 50.0143 90) (effects (font (size 1.27 1.27))))
  (property "Footprint" "" (at 214.63 45.72 0) (effects (font (size 1.524 1.524)) hide))
  (property "Datasheet" "" (at 214.63 45.72 0) (effects (font (size 1.524 1.524)) hide)) (pin "1") (pin "2"))

 (symbol (lib_id "schematic_libspice:R") (at 231.14 77.47 270) (unit 1) (in_bom yes) (on_board yes) (dnp no) (fields_autoplaced)
  (property "Reference" "R7" (at 231.14 80.0021 90) (effects (font (size 1.27 1.27))))
  (property "Value" "22K" (at 231.14 81.7643 90) (effects (font (size 1.27 1.27))))
  (property "Footprint" "" (at 231.14 77.47 0) (effects (font (size 1.524 1.524)) hide))
  (property "Datasheet" "" (at 231.14 77.47 0) (effects (font (size 1.524 1.524)) hide)) (pin "1") (pin "2"))

 (symbol (lib_id "schematic_libspice:INDUCTOR") (at 231.14 71.12 0) (unit 1) (in_bom yes) (on_board yes) (dnp no)
  (property "Reference" "L2" (at 231.14 68.58 0) (effects (font (size 1.27 1.27))))
  (property "Value" "100mH" (at 231.14 73.66 0) (effects (font (size 1.27 1.27))))
  (property "Footprint" "" (at 231.14 71.12 0) (effects (font (size 1.524 1.524)) hide))
  (property "Datasheet" "" (at 231.14 71.12 0) (effects (font (size 1.524 1.524)) hide)) (pin "1") (pin "2"))

 (symbol (lib_id "schematic_libspice:CAP") (at 215.9 26.67 270) (unit 1) (in_bom yes) (on_board yes) (dnp no) (fields_autoplaced)
  (property "Reference" "C4" (at 215.9 20.1549 90) (effects (font (size 1.27 1.27))))
  (property "Value" "10nF" (at 215.9 21.9171 90) (effects (font (size 1.27 1.27))))
  (property "Footprint" "" (at 215.9 26.67 0) (effects (font (size 1.524 1.524))))
  (property "Datasheet" "" (at 215.9 26.67 0) (effects (font (size 1.524 1.524)))) (pin "1") (pin "2"))

 (symbol (lib_id "schematic_libspice:PWR_FLAG") (at 92.71 107.95 180) (unit 1) (in_bom yes) (on_board yes) (dnp no)
  (property "Reference" "#FLG02" (at 92.71 109.855 0) (effects (font (size 1.27 1.27)) hide))
  (property "Value" "${SIM.PARAMS}" (at 92.71 111.76 0) (effects (font (size 1.27 1.27))))
  (property "Footprint" "" (at 92.71 107.95 0) (effects (font (size 1.27 1.27)) hide))
  (property "Datasheet" "" (at 92.71 107.95 0) (effects (font (size 1.27 1.27)) hide))
  (property "Sim.Enable" "0" (at 92.71 107.95 0) (effects (font (size 1.524 1.524)) hide))
  (property "Sim.Device" "SPICE" (at 0 0 0) (effects (font (size 0 0)) hide))
  (property "Sim.Params" "PWR_FLAG" (at 92.71 111.76 0) (effects (font (size 1.27 1.27))))
  (property "Sim.Pins" "1=1" (at 0 0 0) (effects (font (size 0 0)) hide)) (pin "1"))

 (symbol (lib_id "schematic_libspice:PWR_FLAG") (at 190.5 21.59 0) (unit 1) (in_bom yes) (on_board yes) (dnp no)
  (property "Reference" "#FLG01" (at 190.5 19.685 0) (effects (font (size 1.27 1.27)) hide))
  (property "Value" "${SIM.PARAMS}" (at 190.5 17.78 0) (effects (font (size 1.27 1.27))))
  (property "Footprint" "" (at 190.5 21.59 0) (effects (font (size 1.27 1.27)) hide))
  (property "Datasheet" "" (at 190.5 21.59 0) (effects (font (size 1.27 1.27)) hide))
  (property "Sim.Enable" "0" (at 190.5 21.59 0) (effects (font (size 1.524 1.524)) hide))
  (property "Sim.Device" "SPICE" (at 0 0 0) (effects (font (size 0 0)) hide))
  (property "Sim.Params" "PWR_FLAG" (at 190.5 17.78 0) (effects (font (size 1.27 1.27))))
  (property "Sim.Pins" "1=1" (at 0 0 0) (effects (font (size 0 0)) hide)) (pin "1"))

 (symbol (lib_id "schematic_libspice:R") (at 209.55 73.66 270) (unit 1) (in_bom yes) (on_board yes) (dnp no) (fields_autoplaced)
  (property "Reference" "R12" (at 209.55 69.9389 90) (effects (font (size 1.27 1.27))))
  (property "Value" "100" (at 209.55 71.7011 90) (effects (font (size 1.27 1.27))))
  (property "Footprint" "" (at 209.55 73.66 0) (effects (font (size 1.27 1.27)) hide))
  (property "Datasheet" "" (at 209.55 73.66 0) (effects (font (size 1.27 1.27)) hide)) (pin "1") (pin "2"))

 (sheet_instances (path "" (page "1"))))
